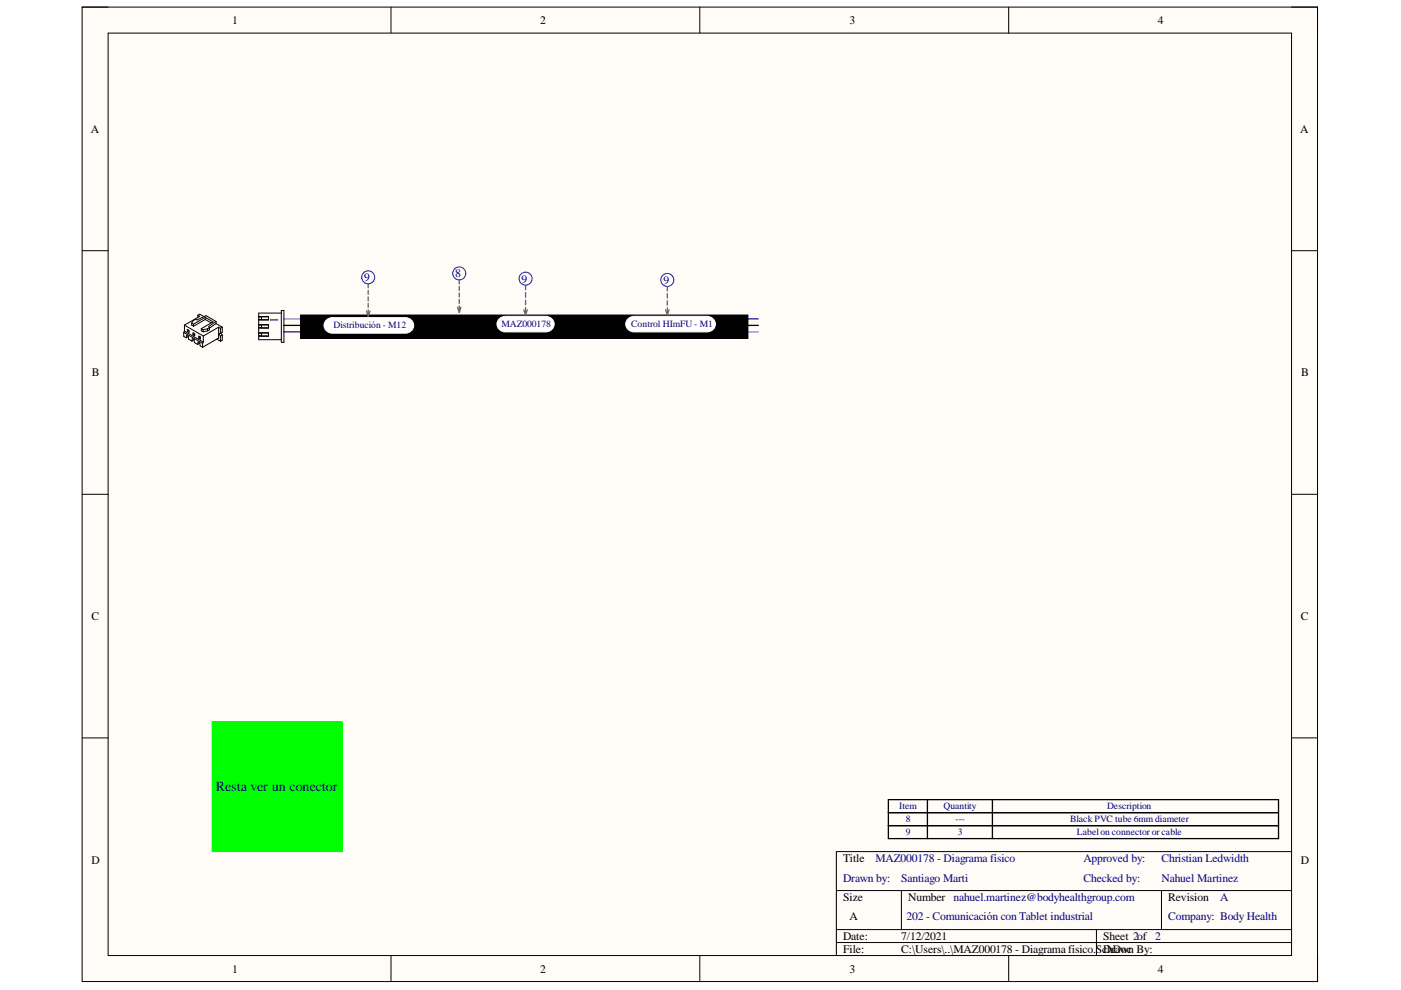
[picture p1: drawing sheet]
<svg xmlns="http://www.w3.org/2000/svg" width="297mm" height="210mm" viewBox="0 0 297 210" stroke-linecap="round" stroke-linejoin="round" font-family="sans-serif">
<path d="M17.4 1.5h261.9v206.6h-261.9z" fill-rule="evenodd" fill="#fffcf8"/>
<path d="M17.4 1.5h261.9v206.6h-261.9z" fill="none" stroke="#000" stroke-width=".21"/>
<path d="M22.9 7h250.9v195.6h-250.9z" fill-rule="evenodd" fill="#fffcf8"/>
<g fill="none" stroke="#000" stroke-width=".21">
<path d="M17.4 1.5h5.5M22.9 7h250.9v195.6h-250.9zM82.9 1.5v5.5M148.4 1.5v5.5M213.9 1.5v5.5M273.8 1.5h5.5v5.5M17.4 53.2h5.5M273.8 53.2h5.5M63.7 66.8h94.9v5h-94.9zM17.4 104.8h5.5M273.8 104.8h5.5M17.4 156.5h5.5"/>
<path d="M273.8 156.5h5.5M177.3 188.8h96.5M177.3 197.1h96.5M177.3 199.8h96.5M191.1 188.8v8.3M232.5 197.1v5.5M246.3 188.8v8.3M273.8 180.6h-96.5v22M82.9 202.6v5.5M148.4 202.6v5.5M213.9 202.6v5.5M279.3 202.6v5.5"/>
</g>
<path d="M160.8 67.6h-5.5v2.8h-95.2" fill="none" stroke="#00f" stroke-width=".27"/>
<path d="M60.1 69h100.7M188.4 169.5h82.7v8.3h-82.7zM188.4 172.3h82.7M188.4 175.1h82.7M196.6 169.5v8.3M210.4 169.5v8.3" fill="none" stroke="#000" stroke-width=".27"/>
<path d="M60.1 67.6h95.2v2.8h5.5" fill="none" stroke="#f0f" stroke-width=".27"/>
<path d="M63.7 66.8h94.9v5h-94.9z" fill-rule="evenodd" fill="#000"/>
<path d="M105.9 67.6l.8-.5h.5h8.5a1.66 1.66 0 0 1 1.8 1.6 1.66 1.66 0 0 1-1.8 1.7h-8.5a1.65 1.65 0 0 1-1.7-1 1.65 1.65 0 0 1 .4-1.8z" fill="#fff"/>
<path d="M105.9 67.6l.8-.5h.5h8.5a1.66 1.66 0 0 1 1.8 1.6 1.66 1.66 0 0 1-1.8 1.7h-8.5a1.65 1.65 0 0 1-1.7-1 1.65 1.65 0 0 1 .4-1.8z" fill="none" stroke="#fff" stroke-width=".21"/>
<path d="M69.2 67.8l.8-.4 .5-.1h15.4a1.66 1.66 0 0 1 1.8 1.7 1.66 1.66 0 0 1-1.8 1.6h-15.4a1.65 1.65 0 0 1-1.6-.9 1.65 1.65 0 0 1 .3-1.9z" fill="#fff"/>
<path d="M69.2 67.8l.8-.4 .5-.1h15.4a1.66 1.66 0 0 1 1.8 1.7 1.66 1.66 0 0 1-1.8 1.6h-15.4a1.65 1.65 0 0 1-1.6-.9 1.65 1.65 0 0 1 .3-1.9z" fill="none" stroke="#fff" stroke-width=".21"/>
<path d="M133.2 67.6l.8-.5h.5h15.4a1.66 1.66 0 0 1 1.8 1.6 1.66 1.66 0 0 1-1.8 1.7h-15.4a1.65 1.65 0 0 1-1.7-1 1.65 1.65 0 0 1 .4-1.8z" fill="#fff"/>
<path d="M133.2 67.6l.8-.5h.5h15.4a1.66 1.66 0 0 1 1.8 1.6 1.66 1.66 0 0 1-1.8 1.7h-15.4a1.65 1.65 0 0 1-1.7-1 1.65 1.65 0 0 1 .4-1.8z" fill="none" stroke="#fff" stroke-width=".21"/>
<g fill="none" stroke="#00f" stroke-width=".21">
<circle cx="78.1" cy="58.8" r="1.38"/>
<circle cx="97.4" cy="58" r="1.38"/>
<circle cx="111.4" cy="59.1" r="1.38"/>
<circle cx="141.5" cy="59.4" r="1.38"/>
</g>
<g fill="none" stroke="#646464" stroke-width=".27">
<path d="M97.4 59.4v.8M77.7 66l.4 1.1 .3-1.1M78.1 60.2v.8M78.1 61.6v.8M78.1 62.9v.9M78.1 64.3v.9M78.1 65.7v.8M97 65.1l.4 1.1 .3-1.1M97.4 60.7v.9M97.4 62.1v.9M97.4 63.5v.8M97.4 64.9v.8"/>
<path d="M111.1 65.7l.3 1.1 .4-1.1M111.4 60.5v.9M111.4 62v1M111.4 63.6v1M111.4 65.2v1M141.1 65.7l.4 1.1 .3-1.1M141.5 60.7v1M141.5 62.2v1M141.5 63.8v.9M141.5 65.3v.9"/>
</g>
<g fill="none" stroke="#000" stroke-width=".21">
<path d="M39 70.5l4 2.3M39 70.5v.8l.5 .3M39.1 68.9l4 2.3M39.1 68.9v1.3M39.1 70.2l4 2.3M39.1 70.2l-.1 .3M39.7 69.9l.4 .2v.4l-.4-.2zM39.9 71.3l.1 .6 .7 .4M39.9 71.3l-.3-.2-.1 .5M39.9 71.4l-.4 .2M40 70.1l.1 .1M40 70.1l-.3 .2"/>
<path d="M40 70v.1M40.6 68.5v.5l.4 .2M40.6 68.5l.4 .2M40.9 70.6l.4 .2v.4l-.4-.2zM41 68.7v.5M41.1 72l.1 .6 .7 .4M41.1 72l-.3-.2-.1 .5M41.1 72.1l-.4 .2M41.2 70.8l-.3 .2M41.2 70.8l.1 .1M41.2 70.7v.1M41.9 73l.1-.5 .4 .2v.6l.6 .3"/>
<path d="M42 66.8l.3 .3-3.2 1.8M42 66.8l.3-.2 .9 .5M42 66.8v.5M42.1 71.3l.4 .2v.4l-.4-.2zM42.4 72.8l-.5 .2M42.4 71.5l-.3 .2M42.4 71.5l.1 .1M42.4 71.4v.1M42.7 69.7v.4l.4 .3M42.7 69.7l.4 .2M43 72.8v.8M43.1 69.9v.5"/>
<path d="M43.1 72.5l-.1 .3M43.1 71.2v1.3M43.5 67.7l1.3 .8M43.5 67.3l1.7 .9-2.5 1.5M43.5 67.7l-2.5 1.5M43.5 67.3l-2.5 1.4M43.5 67.3v.4M44 70.2l-.9 .2M44 69.7l-.9 .2M44 69.7v.5M44.4 69.5v.4l-.4 .3M44.4 69.5l-.4 .2"/>
<path d="M45.8 68.6l1.3 .8M45.8 68.6l-1.4 1M45.8 68.2l-2.1-1.3-1.9 .9-.4-.1-.4 .3-.4 .5M45.8 68.2l-1.6 1 .2 .3M45.8 68.2v.4M46 71.9l.7 .4M46.3 69.4l.4 .2M46.3 69.4l-3.2 1.8M46.3 69.4v2.3l-3.3 1.9M46.7 69.6v1.1M46.7 71.3v1M46.7 70.7l-.3 .1 .3 .5"/>
<path d="M46.8 70.6l.3 .4M47.1 69.4l-.4 .2M47.1 69.4v1l-.4 .3M47.1 71v1.1l-.4 .2M47.1 71l-.4 .3M54.9 68.8h2v.8h-2M54.9 67.1h2v.8h-2M54.9 70.5h2v.8h-2M54.9 71.2h.5M54.9 70.7h.5M54.9 67.7h.5M54.9 69.5h.5"/>
<path d="M54.9 68.9h.5M55.4 67.2v.6h1.5M56.9 68.9h-1.5v.6h1.5M56.9 70.6h-1.5v.6h1.5M56.9 67.2h-2M59.6 65.8h.6v6.8h-.6zM59.6 66.4h-4.7v5.6h4.7"/>
</g>
<path d="M45 153h27.6v27.6h-27.6z" fill-rule="evenodd" fill="#0f0"/>
<path d="M45 153h27.6v27.6h-27.6z" fill="none" stroke="#0f0" stroke-width=".21"/>
<text font-size="3" fill="#000080" x="45.8" y="167.8">Resta ver un conector</text>
<g font-size="2.5">
<text x="49.2" y="5.1">1</text>
<text x="114.5" y="5.1">2</text>
<text x="180.1" y="5.1">3</text>
<text x="245.5" y="5.1">4</text>
<text x="19.3" y="28.1">A</text>
<text x="275.7" y="28.1">A</text>
<text x="19.5" y="79.8">B</text>
<text x="275.9" y="79.8">B</text>
<text x="19.4" y="131.5">C</text>
<text x="275.8" y="131.5">C</text>
<text x="19.4" y="183.1">D</text>
<text x="178.7" y="182.8">Title</text>
<text x="275.8" y="183.1">D</text>
<text x="178.7" y="191">Size</text>
<text x="192.5" y="191">Number nahuel.martinez@bodyhealthgroup.com</text>
<text x="247.7" y="191">Revision</text>
<text x="180.1" y="195.2">A</text>
<text x="178.7" y="199.3">Date:</text>
<text x="178.7" y="202.1">File:</text>
<text x="191.1" y="199.3">7/12/2021</text>
<text x="191.1" y="202.1">C:\Users\..\MAZ000178 - Diagrama físico.ScDrawn By:</text>
<text x="233.9" y="199.3">Sheet 2of 2</text>
<text x="234.8" y="202.1">hDoc</text>
<text x="49.2" y="206.2">1</text>
<text x="114.5" y="206.2">2</text>
<text x="180.1" y="206.2">3</text>
<text x="245.5" y="206.2">4</text>
</g>
<g font-size="2.5" fill="#000080">
<text x="77.2" y="59.7">9</text>
<text x="96.5" y="58.8">8</text>
<text x="110.6" y="59.9">9</text>
<text x="140.7" y="60.2">9</text>
<text x="57.4" y="67.1" transform="rotate(90 57.4 67.1)">1</text>
<text x="185.6" y="182.8">MAZ000178 - Diagrama físico</text>
<text x="229.8" y="182.8">Approved by:</text>
<text x="246.2" y="182.8">Christian Ledwidth</text>
<text x="178.7" y="187">Drawn by:</text>
<text x="191.1" y="187">Santiago Marti</text>
<text x="229.8" y="187">Checked by:</text>
<text x="246.2" y="187">Nahuel Martinez</text>
<text x="258.7" y="191">A</text>
<text x="192.2" y="195.2">202 - Comunicación con Tablet industrial</text>
<text x="247.7" y="195.2">Company: Body Health</text>
</g>
<g font-size="2" fill="#000080">
<text x="70.7" y="69.6">Distribución - M12</text>
<text x="106.3" y="69.4">MAZ000178</text>
<text x="133.8" y="69.4">Control HImFU - M1</text>
<text x="190.7" y="171.6">Item</text>
<text x="200.1" y="171.6">Quantity</text>
<text x="234.7" y="171.6">Description</text>
<text x="192" y="177.1">9</text>
<text x="192" y="174.4">8</text>
<text x="202.6" y="174.4">---</text>
<text x="203.1" y="177.1">3</text>
<text x="226.9" y="174.4">Black PVC tube 6mm diameter</text>
<text x="228.3" y="177.1">Labelon connector or cable</text>
</g>
</svg>
